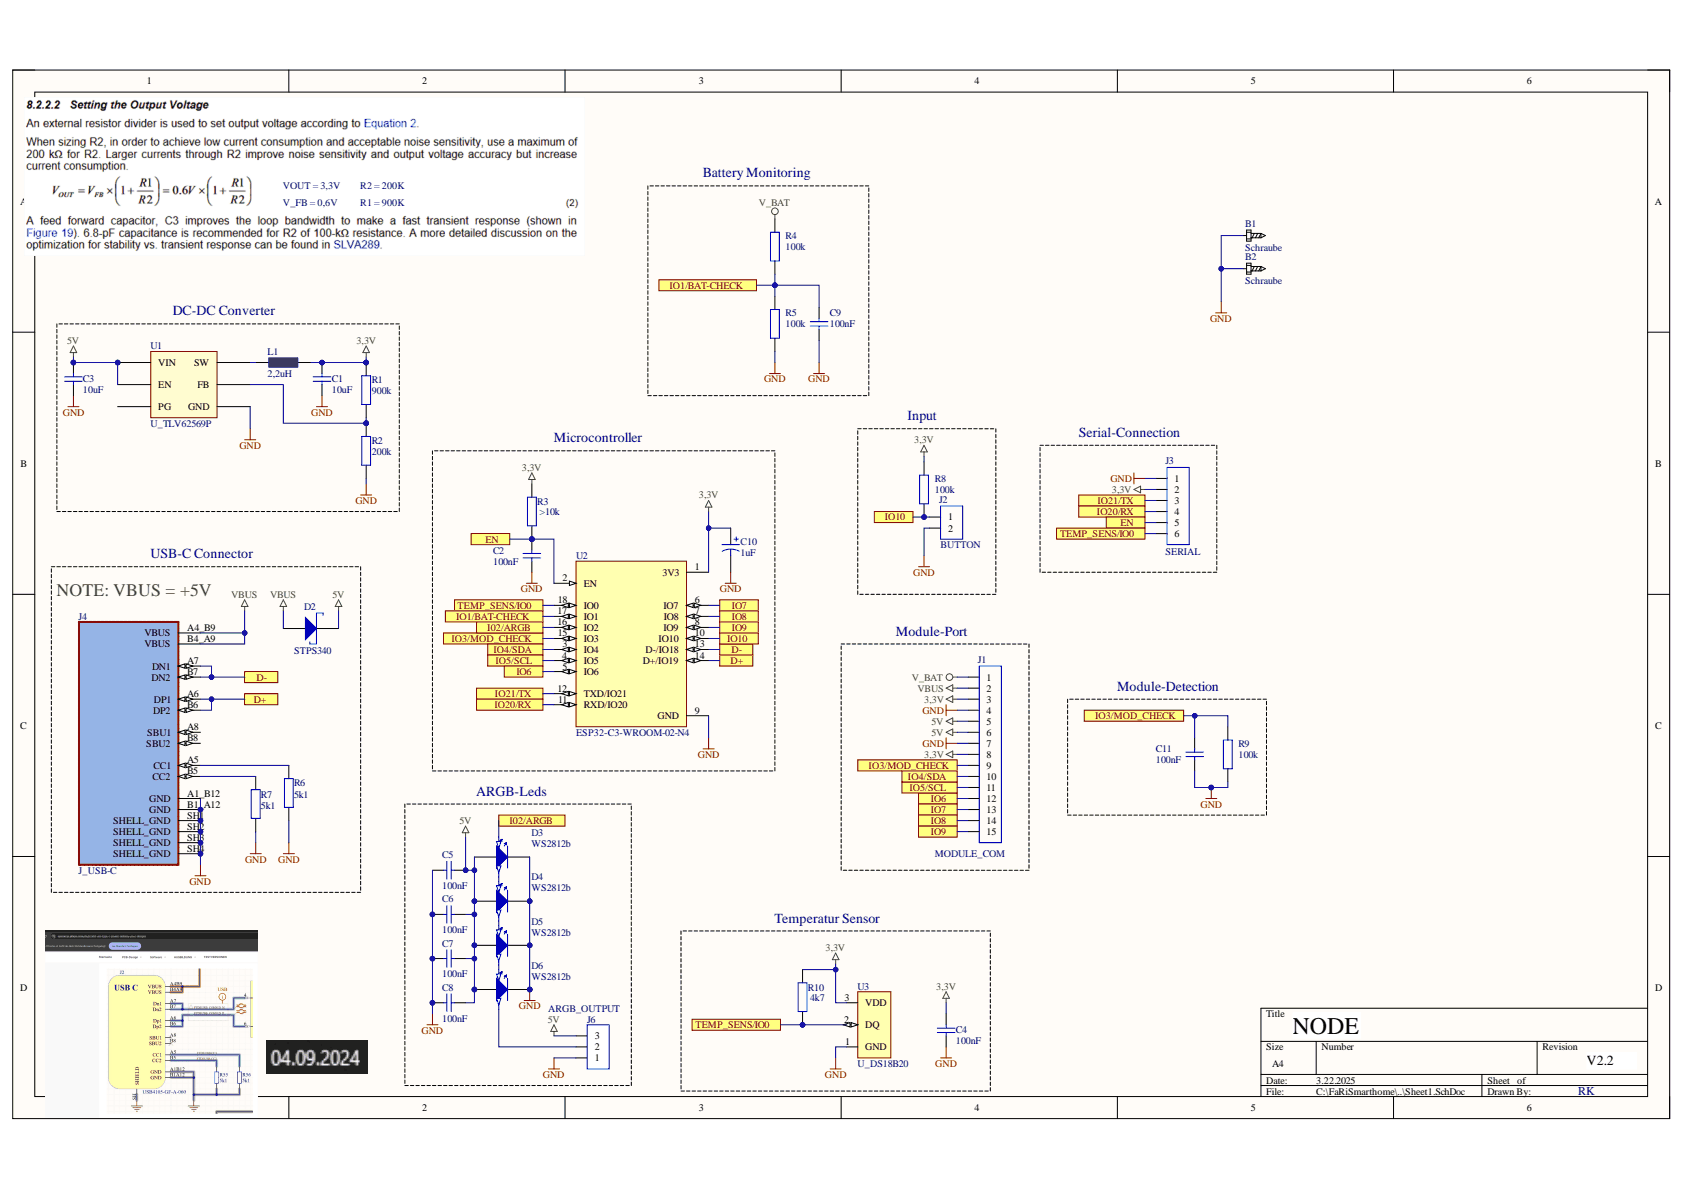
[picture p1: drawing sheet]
# Altium project Node.PrjPcb
1 sheet, 37 parts. Net scope: flat (ports and power ports of the same name join across sheets).
Board file: PCB1.PcbDoc

## Sheet Sheet1.SchDoc: NODE
size 381 x 241 mm; Date: 22.10.2024; Author: RK; DrawnBy: RK; Engineer: RK; Revision: V2.2; SheetNumber: 1; SheetTotal: 1

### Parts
B1  Schraube  [B_Schraube-M3 PAD]
B2  Schraube  [B_Schraube-M3 PAD]
C1  10uF  [C_SMD_0805]
C2  100nF  [C_SMD_0603]
C3  10uF  [C_SMD_0805]
C4  100nF  [C_SMD_0603]
C5  100nF  [C_SMD_0603]
C6  100nF  [C_SMD_0603]
C7  100nF  [C_SMD_0603]
C8  100nF  [C_SMD_0603]
C9  100nF  [C_SMD_0603]
C10  1uF  [C_SMD_0805]
C11  100nF  [C_SMD_0603]
D2  STPS340  [D_DO-221]
D3  WS2812b  [D_SMD_LED-ARGB]
D4  WS2812b  [D_SMD_LED-ARGB]
D5  WS2812b  [D_SMD_LED-ARGB]
D6  WS2812b  [D_SMD_LED-ARGB]
J1  MODULE_COM  [SIP-15]
J2  BUTTON  [SIP-2]
J3  SERIAL  [SIP-6]
J4  J_USB-C  [GCT_USB4105-GF-A]
J6  ARGB_OUTPUT  [Sip-3]
L1  2,2uH  [L_SMD_ND_NR3015T2R2M]
R1  900k  [R_SMD_0603]
R2  200k  [R_SMD_0603]
R3  >10k  [R_SMD_0805]
R4  100k  [R_SMD_0805]
R5  100k  [R_SMD_0805]
R6  5k1  [R_SMD_0805]
R7  5k1  [R_SMD_0805]
R8  100k  [R_SMD_0805]
R9  100k  [R_SMD_0805]
R10  4k7  [R_SMD_0603]
U1  U_TLV62569P  [SOT50P160X60-6N]
U2  ESP32-C3-WROOM-02-N4  [MODULE_ESP32-C3-WROOM-02-H4]
U3  U_DS18B20  [TO-92_DS18B20]

### Blocks framed on the sheet
Battery Monitoring: C9 R4 R5
DC-DC Converter: C1 C3 L1 R1 R2 U1
Input: J2 R8
Microcontroller: C2 C10 R3 U2
Serial Connection: J3
NOTE: VBUS = +5V: D2 J4 R6 R7
Module Port: J1
Module Detection: C11 R9
ARGB Leds: C5-C8 D3-D6 J6
Temperatur Sensor: C4 R10 U3

### Ports
D+ (see Sheet1[1C]), D+ (see Sheet1[3C]), D- (see Sheet1[1C]), D- (see Sheet1[3C]), EN (see Sheet1[2B]), EN (see Sheet1[4B]), I02/ARGB (see Sheet1[2C]), IO1/BAT-CHECK (see Sheet1[2C]), IO1/BAT-CHECK (see Sheet1[3A]), IO3/MOD_CHECK (see Sheet1[2C], Sheet1[4C]), IO3/MOD_CHECK (see Sheet1[4C]), IO4/SDA (see Sheet1[2C]), IO4/SDA (see Sheet1[4C]), IO5/SCL (see Sheet1[2C]), IO5/SCL (see Sheet1[4C]), IO6 (see Sheet1[2C]), IO6 (see Sheet1[4C]), IO7 (see Sheet1[3C]), IO7 (see Sheet1[4C]), IO8 (see Sheet1[3C]), IO8 (see Sheet1[4C]), IO9 (see Sheet1[3C]), IO9 (see Sheet1[4C]), IO10 (see Sheet1[3C]), IO10 (see Sheet1[4B]), IO20/RX (see Sheet1[2C]), IO20/RX (see Sheet1[4B]), IO21/TX (see Sheet1[2C]), IO21/TX (see Sheet1[4B]), TEMP_SENS/IO0 (see Sheet1[2C], Sheet1[3D]), TEMP_SENS/IO0 (see Sheet1[2C], Sheet1[4B]), TEMP_SENS/IO0 (see Sheet1[3D], Sheet1[4B])

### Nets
3,3V: C1.1 C4.1 C10.1 J1.3 J1.8 J3.2 L1.1 R1.1 R3.2 R8.2 R10.2 U2.1(3V3) U3.3(VDD)
5V: C3.1 C5.2 C6.2 C7.2 C8.2 D2.2(K) D3.1(VDD) D4.1(VDD) D5.1(VDD) D6.1(VDD) J1.5 J1.6 J6.3 U1.3(VIN) U1.5(EN)
GND: B1.1(PAD) B2.1(PAD) C1.2 C2.1 C3.2 C4.2 C5.1 C6.1 C7.1 C8.1 C9.1 C10.2 C11.1 D3.3(GND) D4.3(GND) D5.3(GND) D6.3(GND) J1.4 J1.7 J2.2 J3.1 J4.A1_B12(GND) J4.B1_A12(GND) J4.SH1(SHELL_GND) J4.SH2(SHELL_GND) J4.SH3(SHELL_GND) J4.SH4(SHELL_GND) J6.1 R2.2 R5.1 R6.1 R7.1 R9.1 U1.2(GND) U2.9(GND) U3.1(GND)
V_BAT: J1.1 R4.2
VBUS: D2.1(A) J1.2 J4.A4_B9(VBUS) J4.B4_A9(VBUS)
NetC2_2: C2.2 J3.5 R3.1 U2.2(EN) ; port EN
NetC9_2: C9.2 R4.1 R5.2 U2.17(IO1) ; port IO1/BAT-CHECK
NetC11_2: C11.2 J1.9 R9.2 U2.15(IO3) ; port IO3/MOD_CHECK
NetD3_2: D3.2(DOUT) D4.4(DIN)
NetD3_4: D3.4(DIN) U2.16(IO2) ; port I02/ARGB
NetD4_2: D4.2(DOUT) D5.4(DIN)
NetD5_2: D5.2(DOUT) D6.4(DIN)
NetD6_2: D6.2(DOUT) J6.2
NetJ1_10: J1.10 U2.3(IO4) ; port IO4/SDA
NetJ1_11: J1.11 U2.4(IO5) ; port IO5/SCL
NetJ1_12: J1.12 U2.5(IO6) ; port IO6
NetJ1_13: J1.13 U2.6(IO7) ; port IO7
NetJ1_14: J1.14 U2.7(IO8) ; port IO8
NetJ1_15: J1.15 U2.8(IO9) ; port IO9
NetJ2_1: J2.1 R8.1 U2.10(IO10) ; port IO10
NetJ3_3: J3.3 U2.12(TXD/IO21) ; port IO21/TX
NetJ3_4: J3.4 U2.11(RXD/IO20) ; port IO20/RX
NetJ3_6: J3.6 R10.1 U2.18(IO0) U3.2(DQ) ; port TEMP_SENS/IO0
NetJ4_A5: J4.A5(CC1) R6.2
NetJ4_A6: J4.A6(DP1) J4.B6(DP2) U2.14(D+/IO19) ; port D+
NetJ4_A7: J4.A7(DN1) J4.B7(DN2) U2.13(D-/IO18) ; port D-
NetJ4_B5: J4.B5(CC2) R7.2
NetL1_2: L1.2 U1.4(SW)
NetR1_2: R1.2 R2.1 U1.1(FB)

Not connected (* = marked no-connect by the designer): J4 A8(SBU1) B8(SBU2); U1 6(PG)

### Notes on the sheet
- VOUT = 3,3V
- V_FB = 0,6V
- R2 = 200K
- R1 = 900K
- USB-C Connector
